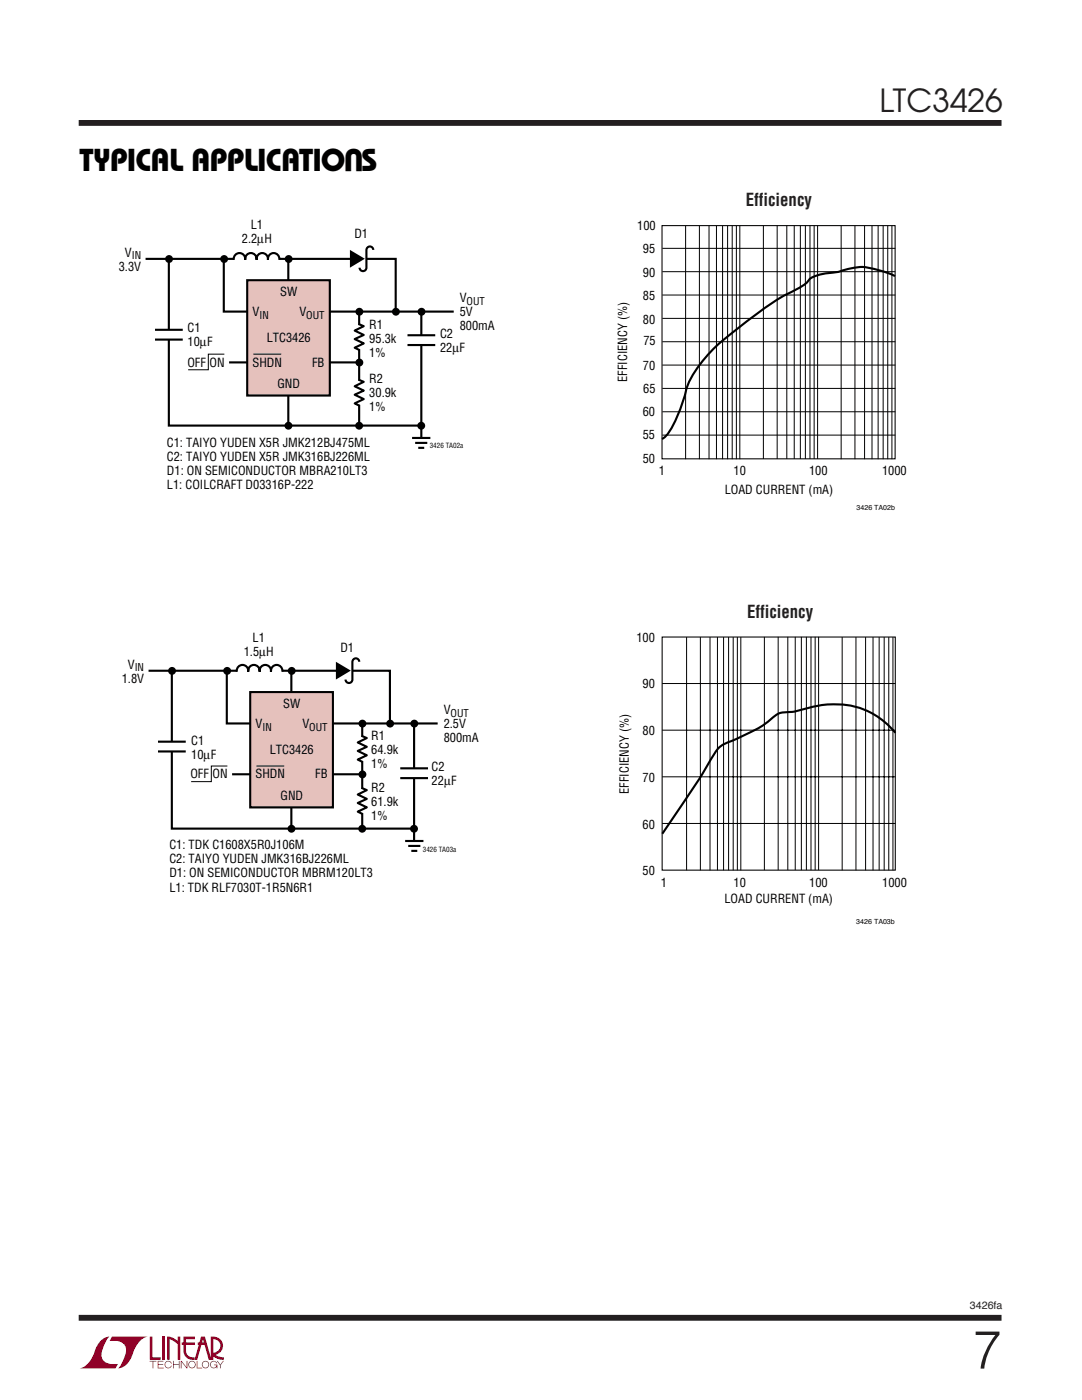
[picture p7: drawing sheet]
<svg xmlns="http://www.w3.org/2000/svg" width="216mm" height="279mm" viewBox="0 0 216 279" stroke-linecap="round" stroke-linejoin="round" font-family="sans-serif">
<path d="M15.7 24.5h184.1M15.7 263h184.1" fill="none" stroke="#231f20" stroke-width="1.2" stroke-linecap="butt"/>
<g fill="#900027">
<path d="M29.9 266.7h.5v4.2h1.7v.5h-2.2z"/>
<path d="M20.4 267.3l.4-.3 1.1-.3a5.2 5.2 0 0 0-1.6 4.2 2.65 2.65 0 0 0 3.2 1.3l-.4 .9h-7.2a5 5 0 0 0 3.2-3.9l.3-.8z"/>
<path d="M22.3 266.7h7.2a5 5 0 0 0-3.2 3.9 3.3 3.3 0 0 1-2.8 2.5 5.2 5.2 0 0 0 1.6-4.2 2.65 2.65 0 0 0-3.2-1.3z"/>
<path d="M32.4 266.7h.5v4.7h-.5z"/>
<path d="M33.3 266.7l1.1 .2 1.1 .7v-.9h.5v4.7h-.5v-3.1l-1.6-1v4.1h-.6z"/>
<path d="M29.9 271.6h1.3v.1h-.6v1.4h-.1v-1.4h-.6z"/>
<path d="M31.5 271.6h1.1v.1h-1v.6h1v.1h-1v.6h1.1v.1h-1.2z"/>
<path d="M34.5 271.6h.2v.7h1v-.7h.1v1.5h-.1v-.7h-1v.7h-.2z"/>
<path d="M36.1 271.6h.1l1 1.3v-1.3h.2v1.5h-.2l-1-1.3v1.3h-.1z"/>
<path d="M39.3 271.6h.1v1.4h.9v.1h-1z"/>
<path d="M43.3 271.6h.1l.6 .7 .5-.7h.2l-.7 .9v.6h-.1v-.6z"/>
<path d="M36.6 266.7h2.3v.6h-1.8v.6h1.8v.5h-1.8v1.2a1.35 1.35 0 0 0 1.7 1.3v.5l1.3-4.6 .8-.1 1.2 4.2v-4.2a1.88 1.88 0 0 1 2.3 1.4 1.88 1.88 0 0 1-1.4 2.3l.7 .4 1 .1v.5h-.4a3.4 3.4 0 0 1-1.9-.8v-.6a1.37 1.37 0 0 0 1.6-1.3 1.37 1.37 0 0 0-1.4-1.4v4.1h-.9l-.9-3h-1.3v-.5h1.2l-.2-.6-1.2 4.1a2.1 2.1 0 0 1-2.6-1.3l-.1-1.7h-.3v-.5h.3z"/>
<path d="M37.8 271.8a.74 .74 0 0 1 1.1 .1 .74 .74 0 0 1-.4 1.1 .74 .74 0 0 1-.9-.7h.1a.6 .6 0 0 0 .9 .6 .6 .6 0 0 0 .1-1 .6 .6 0 0 0-.9 .2l-.1 .2h-.1z"/>
<path d="M40.5 271.8a.74 .74 0 0 1 1.1 .1 .74 .74 0 0 1-.4 1.1 .74 .74 0 0 1-.9-.7h.1a.6 .6 0 0 0 .9 .6 .6 .6 0 0 0 .1-1 .6 .6 0 0 0-.9 .2l-.1 .2h-.1z"/>
<path d="M42.1 271.8a.73 .73 0 0 1 1.2 .3h-.1a.6 .6 0 0 0-1-.2 .6 .6 0 0 0 .1 .9 .6 .6 0 0 0 .9-.3h-.5v-.2h.7v.8h-.2v-.3a.74 .74 0 0 1-1 .1 .74 .74 0 0 1-.1-1.1z"/>
<path d="M33 271.8a.73 .73 0 0 1 1.3 .4h-.2a.6 .6 0 0 0-.9-.4 .6 .6 0 0 0 0 1 .6 .6 0 0 0 .9-.2h.2a.74 .74 0 0 1-1.1 .4 .74 .74 0 0 1-.2-1.2z"/>
</g>
<g fill="none" stroke="#000" stroke-width=".42">
<path d="M29.6 133.9h48.2v10.5M45.3 133.7v10.7h42M47.2 134.1a1.16 1.16 0 0 1 1.2-1.4 1.16 1.16 0 0 1 1.1 1.4 1.15 1.15 0 0 1 1.2-1.4 1.15 1.15 0 0 1 1.1 1.4 1.15 1.15 0 0 1 1.1-1.4 1.15 1.15 0 0 1 1.2 1.4 1.16 1.16 0 0 1 1.1-1.4 1.16 1.16 0 0 1 1.1 1.4M58.1 134v31.3M71.7 132.1a.69 .69 0 0 0-.7-.7 .69 .69 0 0 0-.7 .7v3.5a.69 .69 0 0 1-.7 .7 .69 .69 0 0 1-.7-.7M46.3 154.5h26M72.2 146.9l1 .4-1.8 .9 1.8 .8-1.8 .9 1.8 .8-1.8 .9 1 .5M72.2 157.3l1 .4-1.8 .9 1.8 .8-1.8 .9 1.8 .8-1.8 .9 1 .5M72.3 144.8v20.5M79.9 153.3h5.5M79.9 155.3h5.5M82.6 144.8v24.9"/>
<path d="M80.8 167.8h3.7M81.5 168.8h2.4M82.1 169.8h1.2"/>
</g>
<path d="M47.3 133.9h9M68.1 133.8h2.2M72.3 147.1v4.8M72.3 157.5v4.8M82.6 153.4v1.9M82.7 167.9v2.2" fill="none" stroke="#fff" stroke-width="1.1" stroke-linecap="butt"/>
<g fill="#000">
<path d="M67 132.1l3 1.7-3 1.8z"/>
<circle cx="45.3" cy="133.9" r=".79"/>
<circle cx="58.2" cy="133.9" r=".79"/>
<circle cx="72.3" cy="144.4" r=".79"/>
<circle cx="72.3" cy="154.5" r=".79"/>
<circle cx="77.8" cy="144.4" r=".79"/>
<circle cx="82.7" cy="144.4" r=".79"/>
<circle cx="58.2" cy="165.4" r=".79"/>
<circle cx="72.3" cy="165.4" r=".79"/>
<circle cx="82.6" cy="165.4" r=".79"/>
</g>
<path d="M49.9 138.1h16.5v23h-16.5z" fill="#e5c1bc"/>
<g fill="none" stroke="#000" stroke-width=".42">
<path d="M29 51.7h50v10.5M44.7 51.5v10.7h45.8M46.6 51.9a1.16 1.16 0 0 1 1.2-1.4 1.16 1.16 0 0 1 1.1 1.4 1.15 1.15 0 0 1 1.2-1.4 1.15 1.15 0 0 1 1.1 1.4 1.15 1.15 0 0 1 1.1-1.4 1.15 1.15 0 0 1 1.2 1.4 1.16 1.16 0 0 1 1.1-1.4 1.16 1.16 0 0 1 1.1 1.4M57.5 51.8v33M74.5 49.9a.69 .69 0 0 0-.7-.7 .69 .69 0 0 0-.7 .7v3.5a.69 .69 0 0 1-.7 .7 .69 .69 0 0 1-.7-.7M45.7 72.3h26M71.6 64.7l1 .4-1.8 .9 1.8 .8-1.8 .9 1.8 .8-1.8 .9 1 .5M71.6 75.8l1 .4-1.8 .9 1.8 .9-1.8 .8 1.8 .8-1.8 .9 1 .5M71.7 62.6v22.2M81.3 66.9h5.5M81.3 68.9h5.5M84.1 62.6v26.6"/>
<path d="M82.2 87.4h3.7M82.8 88.4h2.5M83.5 89.4h1.1M34.3 134.2v31.2h48.3M49.9 138.1h16.5v23h-16.5zM31.5 148h5.6M31.5 150h5.6"/>
</g>
<path d="M46.7 51.7h9M70.9 51.6h2.2M71.7 64.9v4.8M71.7 76v4.8M84.1 66.9v2M84.1 87.4v2.2M34.3 148v2" fill="none" stroke="#fff" stroke-width="1.1" stroke-linecap="butt"/>
<g fill="#000">
<path d="M69.8 49.9l3 1.7-3 1.8z"/>
<circle cx="44.7" cy="51.7" r=".79"/>
<circle cx="57.6" cy="51.7" r=".79"/>
<circle cx="71.7" cy="62.2" r=".79"/>
<circle cx="71.7" cy="72.4" r=".79"/>
<circle cx="79" cy="62.2" r=".79"/>
<circle cx="84.1" cy="62.2" r=".79"/>
<circle cx="57.6" cy="85" r=".79"/>
<circle cx="71.7" cy="85" r=".79"/>
<circle cx="84.1" cy="85" r=".79"/>
<circle cx="34.3" cy="133.9" r=".79"/>
</g>
<path d="M45.4 152.9h-3.2v3.1h-4.1M51.2 152.9h5.5" fill="none" stroke="#000" stroke-width=".2"/>
<path d="M49.3 55.9h16.5v23h-16.5z" fill="#e5c1bc"/>
<path d="M33.7 52v32.9h50.4M49.3 55.9h16.5v23h-16.5zM178.6 55.1a18.5 18.5 0 0 0-7.1-1.8l-2 .3a19.8 19.8 0 0 1-5.5 1.1l-.8 .2a4 4 0 0 0-2.5 1.7l-1.3 .9a60 60 0 0 0-12.5 8.3 30.1 30.1 0 0 0-9.4 10.4l-.4 1a30 30 0 0 1-3.9 9.5l-1.1 .9M30.9 65.8h5.6M30.9 67.8h5.6M178.7 146.2a16 16 0 0 0-17.1-5 19.6 19.6 0 0 1-5.9 1.1l-.5 .2a26 26 0 0 1-5.5 3.7l-2.8 1.3a9.8 9.8 0 0 0-3.7 2l-.4 .5a236.6 236.6 0 0 1-10.6 16.4" fill="none" stroke="#000" stroke-width=".42"/>
<path d="M33.7 65.8v2" fill="none" stroke="#fff" stroke-width="1.1" stroke-linecap="butt"/>
<circle cx="33.7" cy="51.7" r=".79" fill="#000"/>
<g fill="none" stroke="#000" stroke-width=".2">
<path d="M132.2 49.6h46.4M132.2 54.2h46.4M132.2 58.9h46.4M136.8 45.1v46.5M139.6 45.1v46.5M141.5 45.1v46.5M143 45.1v46.5M144.2 45.1v46.5M145.2 45.1v46.5M146.1 45.1v46.5M146.9 45.1v46.5M147.6 45.1v46.5"/>
<path d="M152.3 45v46.6M155.1 45v46.6M157 45v46.6M158.5 45v46.6M159.7 45v46.6M160.7 45v46.6M161.6 45v46.6M162.5 45v46.6M163.1 45v46.6M167.8 45.1v46.5M170.6 45.1v46.5M172.5 45.1v46.5"/>
<path d="M174 45.1v46.5M175.2 45.1v46.5M176.2 45.1v46.5M177.1 45.1v46.5M178 45.1v46.5M44.8 70.7h-3.2v3.1h-4.1M50.6 70.7h5.5M132.2 63.5h46.4M132.2 68.2h46.4M132.2 72.9h46.4M132.2 77.5h46.4M132.2 82.2h46.4"/>
<path d="M132.2 86.8h46.4M132.1 136.4h46.6M137 127.1v46.6M139.8 127.1v46.6M141.7 127.1v46.6M143.2 127.1v46.6M144.4 127.1v46.6M145.4 127.1v46.6M146.3 127.1v46.6M147.1 127.1v46.6M147.8 127.1v46.6M152.5 127.1v46.5"/>
<path d="M155.3 127.1v46.5M157.2 127.1v46.5M158.7 127.1v46.5M159.9 127.1v46.5M160.9 127.1v46.5M161.8 127.1v46.5M162.7 127.1v46.5M163.3 127.1v46.5M168 127.1v46.6M170.8 127.1v46.6M172.7 127.1v46.6M174.2 127.1v46.6"/>
<path d="M175.4 127.1v46.6M176.4 127.1v46.6M177.3 127.1v46.6M178.2 127.1v46.6M132.1 145.7h46.6M132.1 155h46.6M132.1 164.3h46.6"/>
</g>
<path d="M132.1 45h46.5v46.6h-46.5zM132.1 127.1h46.5v46.6h-46.5z" fill="none" stroke="#000" stroke-width=".21"/>
<text font-size="10.6" fill="#231f20" x="194.1" y="273.1">7</text>
<text font-size="6.3" fill="#231f20" x="175.5" y="22.4">LTC3426</text>
<g font-size="6.3">
<text x="72.5" y="29.8" transform="rotate(-180 72.5 29.8)">U</text>
<text x="15.9" y="34.2">TYPICAL APPLICATIO S</text>
</g>
<g font-size="3.5" fill="#231f20">
<text x="148.8" y="41.1">Efficiency</text>
<text x="149.1" y="123.3">Efficiency</text>
</g>
<g font-size="2.5">
<text x="50" y="45.7">L1</text>
<text x="70.7" y="47.5">D1</text>
<text x="127.1" y="45.9">100</text>
<text x="24.9" y="51.2">V</text>
<text x="48.3" y="48.5">2.2µH</text>
<text x="128.3" y="50.6">95</text>
<text x="23.7" y="54">3.3V</text>
<text x="55.9" y="59">SW</text>
<text x="128.3" y="59.8">85</text>
<text x="128.3" y="55.3">90</text>
<text x="50.4" y="63.1">V</text>
<text x="59.7" y="63.1">V</text>
<text x="73.7" y="65.6">R1</text>
<text x="91.7" y="63.1">5V</text>
<text x="91.7" y="65.9">800mA</text>
<text x="91.7" y="60.3">V</text>
<text x="128.3" y="64.6">80</text>
<text x="37.4" y="66.2">C1</text>
<text x="37.4" y="69">10µF</text>
<text x="53.2" y="68.3">LTC3426</text>
<text x="73.7" y="68.4">95.3k</text>
<text x="73.7" y="71.2">1%</text>
<text x="87.8" y="67.5">C2</text>
<text x="87.8" y="70.3">22µF</text>
<text x="128.4" y="68.9">75</text>
<text x="37.4" y="73.2">OFF ON</text>
<text x="50.4" y="73.2">SHDN</text>
<text x="55.4" y="77.5">GND</text>
<text x="62.3" y="73.2">FB</text>
<text x="73.7" y="76.4">R2</text>
<text x="125.1" y="76.2" transform="rotate(-90 125.1 76.2)">EFFICIENCY (%)</text>
<text x="128.3" y="73.8">70</text>
<text x="73.7" y="79.2">30.9k</text>
<text x="73.7" y="82">1%</text>
<text x="128.2" y="83">60</text>
<text x="128.3" y="78.5">65</text>
<text x="33.3" y="89.2">C1: TAIYO YUDEN X5R JMK212BJ475ML</text>
<text x="128.2" y="87.6">55</text>
<text x="33.3" y="92">C2: TAIYO YUDEN X5R JMK316BJ226ML</text>
<text x="33.3" y="94.9">D1: ON SEMICONDUCTOR MBRA210LT3</text>
<text x="128.2" y="92.3">50</text>
<text x="131.5" y="94.9">1</text>
<text x="146.4" y="94.9">10</text>
<text x="161.4" y="94.9">100</text>
<text x="176" y="94.9">1000</text>
<text x="33.3" y="97.7">L1: COILCRAFT D03316P-222</text>
<text x="144.6" y="98.6">LOAD CURRENT (mA)</text>
<text x="48.6" y="130.9">1.5µH</text>
<text x="50.4" y="128.1">L1</text>
<text x="67.9" y="130.1">D1</text>
<text x="127" y="128.2">100</text>
<text x="24.3" y="136.2">1.8V</text>
<text x="25.5" y="133.4">V</text>
<text x="128.2" y="137.3">90</text>
<text x="56.5" y="141.2">SW</text>
<text x="88.5" y="142.5">V</text>
<text x="38.1" y="148.6">C1</text>
<text x="51" y="145.3">V</text>
<text x="60.3" y="145.3">V</text>
<text x="74.1" y="147.7">R1</text>
<text x="88.5" y="145.3">2.5V</text>
<text x="88.5" y="148.1">800mA</text>
<text x="128.2" y="146.7">80</text>
<text x="38" y="155.4">OFF ON</text>
<text x="38.1" y="151.5">10µF</text>
<text x="51" y="155.4">SHDN</text>
<text x="53.8" y="150.5">LTC3426</text>
<text x="62.9" y="155.4">FB</text>
<text x="74.1" y="150.5">64.9k</text>
<text x="74.1" y="153.3">1%</text>
<text x="86.1" y="153.8">C2</text>
<text x="56" y="159.7">GND</text>
<text x="74.1" y="158">R2</text>
<text x="74.1" y="160.9">61.9k</text>
<text x="86.1" y="156.6">22µF</text>
<text x="125.5" y="158.4" transform="rotate(-90 125.5 158.4)">EFFICIENCY (%)</text>
<text x="128.2" y="156">70</text>
<text x="74.1" y="163.7">1%</text>
<text x="128.2" y="165.4">60</text>
<text x="33.8" y="169.5">C1: TDK C1608X5R0J106M</text>
<text x="33.8" y="172.3">C2: TAIYO YUDEN JMK316BJ226ML</text>
<text x="33.8" y="175.1">D1: ON SEMICONDUCTOR MBRM120LT3</text>
<text x="33.8" y="177.9">L1: TDK RLF7030T-1R5N6R1</text>
<text x="128.2" y="174.6">50</text>
<text x="131.8" y="177">1</text>
<text x="146.4" y="177">10</text>
<text x="161.5" y="177">100</text>
<text x="176" y="177">1000</text>
<text x="144.5" y="180.3">LOAD CURRENT (mA)</text>
</g>
<g font-size="2.1">
<text x="26.3" y="51.8">IN</text>
<text x="51.8" y="63.6">IN</text>
<text x="61.1" y="63.6">OUT</text>
<text x="93.1" y="60.8">OUT</text>
<text x="26.9" y="133.9">IN</text>
<text x="89.9" y="143">OUT</text>
<text x="52.4" y="145.8">IN</text>
<text x="61.7" y="145.8">OUT</text>
</g>
<text font-size="2.1" fill="#231f20" x="193.5" y="261.3">3426fa</text>
<g font-size="1.4">
<text x="85.8" y="89.5">3426 TA02a</text>
<text x="170.9" y="101.8">3426 TA02b</text>
<text x="84.4" y="169.9">3426 TA03a</text>
<text x="170.9" y="184.4">3426 TA03b</text>
</g>
</svg>
